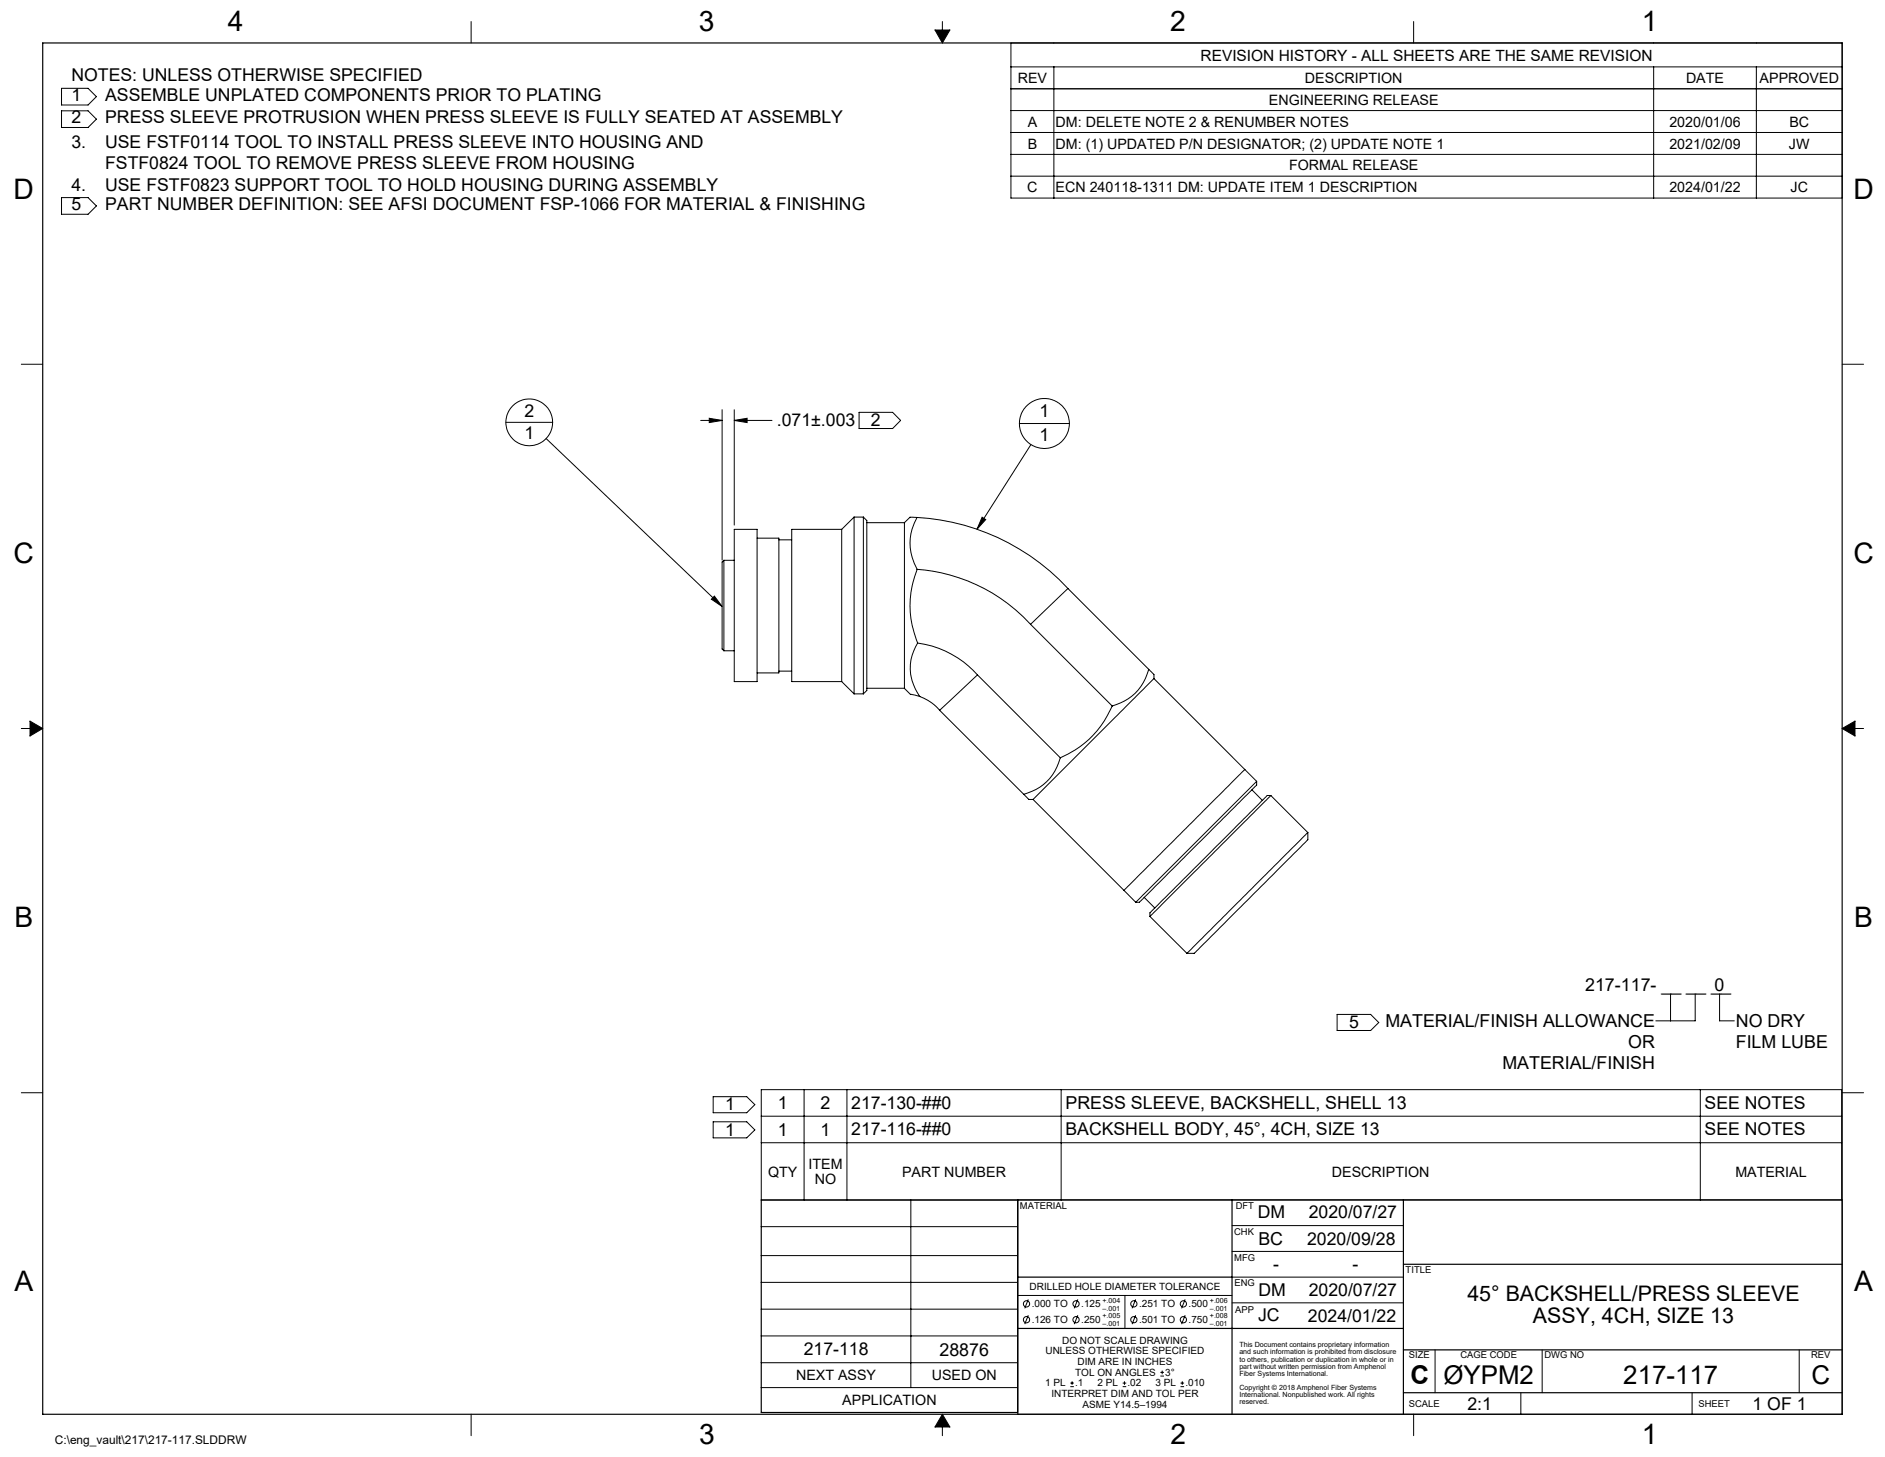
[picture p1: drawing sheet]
<svg xmlns="http://www.w3.org/2000/svg" width="559mm" height="432mm" viewBox="0 0 559 432" stroke-linecap="round" stroke-linejoin="round" font-family="sans-serif">
<g fill="none" stroke="#000" stroke-width=".3">
<path d="M139.7 6.4v6.3M277.2 8.9h4.4l-2.2 3.8zM279.4 6.4v2.5M299.7 12.7h246.4v46h-246.4zM299.7 19.8h246.4M312.4 19.8v38.9M419.1 6.4v6.3M490.2 19.8v38.9M520.7 19.8v38.9M18.2 26.2h7.9l2.5 2.4-2.5 2.5h-7.9zM18.2 32.8h7.9l2.5 2.5-2.5 2.5h-7.9zM299.7 26.3h246.4"/>
<path d="M299.7 32.8h246.4M299.7 39.3h246.4M18.2 58.6h7.9l2.5 2.4-2.5 2.5h-7.9zM299.7 45.8h246.4M299.7 52.2h246.4M6.3 107.9h6.4M546.1 107.9h6.3M150 125.2h13.8M161.9 130l52.2 49.7M207.7 124.6h6.4M210.3 124l3.8 .6-3.8 .6zM214.1 121.4v44.6"/>
<path d="M217.7 124.6l3.8-.6v1.2zM217.7 121.4v34.2M217.7 124.6h11.1M254.7 122.2h9.9l2.4 2.4-2.4 2.4h-9.9zM302.2 125.5h14.8M305.6 131.8l-16 25M217.7 156.9h6.7v45.1h-6.7zM224.4 159.5h6.5v39.9h-6.5M230.9 160h3.8M249.5 156.9v45.1M249.5 156.9h-14.8v45.1h14.8M253.2 153.2v52.4"/>
<path d="M253.2 153.2l-3.7 3.7M253.2 153.2h2.7M255.9 153.2v52.4M255.9 153.2l1.1 1.1v50.3l-1.1 1M257 154.9h11.1M268.1 154.9v49.1l1.8 1.8M271.9 153.4a15.1 15.1 0 0 0 0 15.3M271.9 153.4a65.9 65.9 0 0 1 44.7 21M271.9 153.4l-2.1-.1-1.7 1.6M291.1 153.3l1.1 .7-2.6 2.8zM211.8 176.7l2.3 3-3.2-2.1zM214.6 166.1v26.8"/>
<path d="M214.6 166.1l-.5 .4v25.8l.5 .6M214.6 166.1h3.1M271.9 168.7a28.4 28.4 0 0 0 .1 21.9M271.9 168.7a50.7 50.7 0 0 1 33.6 16.3M316.6 174.4l-11.1 10.6M316.6 174.4l23.9 24M214.6 192.9h3.1M230.9 198.9h3.8M272 190.6a29.1 29.1 0 0 1 17.8 9.4M272 190.6a13.8 13.8 0 0 0 .7 15.8M305.5 185l24.2 24.2M340.5 198.4a14.7 14.7 0 0 1-10.8 10.8"/>
<path d="M340.5 198.4l1.6 1.5M342.1 199.9v1.2M6.3 215.9h2.6M8.9 213.7l3.8 2.2-3.8 2.2zM249.5 202l3.7 3.6M253.2 205.6h2.7M257 204h11.1M269.9 205.8l2.8 .6M272.7 206.4l3.5 1.9 2.4 2.2M278.6 210.5l24.9 24.9M289.8 200l-11.2 10.5M289.8 200l24.5 24.6"/>
<path d="M329.7 209.2a28.6 28.6 0 0 1-15.4 15.4M342.1 201.1l-35.9 35.8M342.1 201.1l30.4 30.5M546.1 215.9l3.8-2.2v4.4zM549.9 215.9h2.5M303.5 235.4l1.5 1.5h1.2M306.2 236.9l27 27M314.3 224.6a14.7 14.7 0 0 1-10.8 10.8M369 228l-35.8 35.9M371.1 234.1l3.1 3.1M372.5 231.6l-35.8 35.8M372.5 231.6v1.1l-34.2 34.2-.5 .5h-1.1"/>
<path d="M376.7 235.8l-35.8 35.8M376.7 235.8h-1.1l-34.7 34.7v1.1M376.7 235.8l11 10.9M387.7 246.7l-35.8 35.8M387.7 246.7v2.2l-33.7 33.6h-2.1M333.2 263.9l3.5 3.5M339.2 266l3.1 3.1M340.9 271.6l11 10.9M495.2 294.6v7.9M502.5 294.6v7.9h-11.6M509.8 294.6v7.9h4.3M396.4 300.6h9.9l2.4 2.4-2.4 2.4h-9.9z"/>
<path d="M6.3 323.8h6.4M211.4 325h10l2.4 2.4-2.4 2.4h-10zM211.4 332.5h10l2.4 2.4-2.4 2.3h-10zM225.7 322.9h320.3v32.7h-320.3zM225.7 330.8h320.3M225.7 338.7h320.3M238.4 322.9v32.7M251.1 322.9v32.7M314.6 322.9v32.7M504 322.9v32.7M546.1 323.8h6.3M270 355.6v55.6"/>
<path d="M546.1 355.6v63.5h-244.4M225.7 363.5h76M225.7 372.1h76M365.2 363.2h50.8M365.2 370.9h50.8M365.2 378.5h50.8M225.7 380h76M225.7 388h76M225.7 395.9h76M301.7 383.9h63.5M304.8 385.1l-1 2.6M304.8 389.8l-1 2.6"/>
<path d="M319.5 385.1l-1 2.6M319.5 389.8l-1 2.6M333.5 383.9v9.8M336.7 385.1l-1.1 2.6M336.7 389.8l-1.1 2.6M351.3 385.1l-1 2.6M351.3 389.8l-1 2.6M365.2 386.1h50.8M139.7 419.1v6.4M225.7 403.9h76M225.7 411.2h76M279.4 419.1l2.2 3.8h-4.4z"/>
<path d="M317.3 411h1M317.3 409.9h1M317.8 409.4v1M332.8 411h1.1M332.8 409.9h1.1M333.3 409.4v1M344 407.8h1.1M344 406.7h1.1M344.5 406.2v1.1M350 411h1M350 409.9h1M350.5 409.4v1"/>
<path d="M419.1 419.1v6.4M425.4 400v12.7M450.9 412.7v6.4M457.2 400v12.7M501.6 412.7v6.4M533.4 400v12.7M279.4 422.9v2.6"/>
<circle cx="156.9" cy="125.2" r="6.9"/>
<circle cx="309.6" cy="125.5" r="7.4"/>
<circle cx="304.3" cy="391.1" r=".92"/>
<circle cx="304.3" cy="386.4" r=".92"/>
<circle cx="319" cy="391.1" r=".92"/>
<circle cx="319" cy="386.4" r=".92"/>
<circle cx="336.1" cy="391.1" r=".93"/>
<circle cx="336.1" cy="386.4" r=".92"/>
<circle cx="350.8" cy="391.1" r=".93"/>
<circle cx="350.8" cy="386.4" r=".92"/>
</g>
<path d="M12.7 12.7h533.4v406.4h-533.4zM225.7 355.6h76v63h-76zM365.2 355.6v63.5M416 355.6v63.5M546.1 355.6h-244.4v63.5M301.7 378.5h63.5M416 374.7h130.1M301.7 393.7h114.3M416 412.7h130.1M416 400h130.1" fill="none" stroke="#000" stroke-width=".35"/>
<path d="M8.9 213.7v4.4l3.8-2.2zM546.1 215.9l3.8 2.2v-4.4zM277.2 8.9l2.2 3.8 2.2-3.8zM279.4 419.1l-2.2 3.8h4.4z" fill-rule="evenodd" fill="#000"/>
<g fill="#000">
<path d="M291.1 153.3l1.1 .7-2.6 2.8zM211.8 176.7l2.3 3-3.2-2.1z"/>
<path d="M210.3 124l3.8 .6-3.8 .6zM217.7 124.6l3.8-.6v1.2z"/>
</g>
<g font-size="8.4">
<text x="67.5" y="9.3">4</text>
<text x="207.2" y="9.3">3</text>
<text x="346.9" y="9.3">2</text>
<text x="486.8" y="9.3">1</text>
<text x="4" y="58.9">D</text>
<text x="549.4" y="58.9">D</text>
<text x="4" y="166.9">C</text>
<text x="549.4" y="166.9">C</text>
<text x="4.3" y="274.6">B</text>
<text x="549.7" y="274.6">B</text>
<text x="4.3" y="382.6">A</text>
<text x="549.7" y="382.6">A</text>
<text x="207.3" y="428">3</text>
<text x="347" y="428">2</text>
<text x="486.8" y="428">1</text>
</g>
<g font-size="7.7">
<text x="418.1" y="410.2">C</text>
<text x="427.9" y="410.2">ØYPM2</text>
<text x="481.2" y="410.2">217-117</text>
<text x="537" y="410.2">C</text>
</g>
<g font-size="6.3">
<text x="435" y="385.7">45° BACKSHELL/PRESS SLEEVE</text>
<text x="454.4" y="392">ASSY, 4CH, SIZE 13</text>
</g>
<g font-size="5.3">
<text x="308.2" y="123.6">1</text>
<text x="308.2" y="130.8">1</text>
<text x="469.9" y="293.7">217-117- __ __ __</text>
<text x="508.3" y="293.7">0</text>
<text x="410.7" y="304.4">MATERIAL/FINISH ALLOWANCE</text>
<text x="514.6" y="304.4">NO DRY</text>
<text x="482.7" y="310.7">OR</text>
<text x="514.6" y="310.7">FILM LUBE</text>
<text x="445.4" y="317">MATERIAL/FINISH</text>
<text x="230.6" y="328.8">1</text>
<text x="243.3" y="328.8">2</text>
<text x="315.8" y="328.8">PRESS SLEEVE, BACKSHELL, SHELL 13</text>
<text x="230.6" y="336.7">1</text>
<text x="243.3" y="336.7">1</text>
<text x="373" y="369.1">BC</text>
<text x="278.5" y="401.8">28876</text>
</g>
<g font-size="5.2">
<text x="21.2" y="24.1">NOTES: UNLESS OTHERWISE SPECIFIED</text>
<text x="21.2" y="29.9">1</text>
<text x="31.2" y="29.9">ASSEMBLE UNPLATED COMPONENTS PRIOR TO PLATING</text>
<text x="21.2" y="36.6">2</text>
<text x="31.2" y="36.6">PRESS SLEEVE PROTRUSION WHEN PRESS SLEEVE IS FULLY SEATED AT ASSEMBLY</text>
<text x="21.2" y="43.8">3.</text>
<text x="31.2" y="43.8">USE FSTF0114 TOOL TO INSTALL PRESS SLEEVE INTO HOUSING AND</text>
<text x="31.2" y="50.1">FSTF0824 TOOL TO REMOVE PRESS SLEEVE FROM HOUSING</text>
<text x="21.2" y="56.5">4.</text>
<text x="31.2" y="56.5">USE FSTF0823 SUPPORT TOOL TO HOLD HOUSING DURING ASSEMBLY</text>
<text x="21.2" y="62.3">5</text>
<text x="31.2" y="62.3">PART NUMBER DEFINITION: SEE AFSI DOCUMENT FSP-1066 FOR MATERIAL &amp; FINISHING</text>
<text x="155.5" y="123.6">2</text>
<text x="155.5" y="130">1</text>
<text x="230.3" y="126.3">.071±.003</text>
<text x="258.2" y="126.3">2</text>
<text x="399.9" y="304.7">5</text>
<text x="215" y="329.1">1</text>
<text x="252.3" y="328.6">217-130-##0</text>
<text x="505.3" y="328.6">SEE NOTES</text>
<text x="215" y="336.5">1</text>
<text x="252.3" y="336.5">217-116-##0</text>
<text x="315.9" y="336.5">BACKSHELL BODY, 45°, 4CH, SIZE 13</text>
<text x="505.3" y="336.5">SEE NOTES</text>
<text x="372.9" y="360.9">DM</text>
<text x="388" y="360.9">2020/07/27</text>
<text x="387.5" y="368.9">2020/09/28</text>
<text x="377.4" y="376.3">-</text>
<text x="401" y="376.3">-</text>
<text x="373" y="384.1">DM</text>
<text x="388" y="384.1">2020/07/27</text>
<text x="373" y="391.5">JC</text>
<text x="387.7" y="391.7">2024/01/22</text>
<text x="238.3" y="401.6">217-118</text>
<text x="435" y="417.8">2:1</text>
<text x="519.5" y="417.8">1 OF 1</text>
</g>
<text font-size="4.6" x="355.9" y="18">REVISION HISTORY - ALL SHEETS ARE THE SAME REVISION</text>
<g font-size="4.2">
<text x="301.7" y="24.6">REV</text>
<text x="386.9" y="24.6">DESCRIPTION</text>
<text x="499.8" y="24.6">DATE</text>
<text x="521.6" y="24.6">APPROVED</text>
<text x="376.2" y="31.1">ENGINEERING RELEASE</text>
<text x="304.7" y="37.6">A</text>
<text x="312.9" y="37.6">DM: DELETE NOTE 2 &amp; RENUMBER NOTES</text>
<text x="494.9" y="37.6">2020/01/06</text>
<text x="530.5" y="37.6">BC</text>
<text x="304.7" y="44">B</text>
<text x="312.9" y="44">DM: (1) UPDATED P/N DESIGNATOR; (2) UPDATE NOTE 1</text>
<text x="494.9" y="44">2021/02/09</text>
<text x="530.3" y="44">JW</text>
<text x="382.1" y="50.5">FORMAL RELEASE</text>
<text x="304.5" y="57">C</text>
<text x="312.9" y="57">ECN 240118-1311 DM: UPDATE ITEM 1 DESCRIPTION</text>
<text x="494.9" y="57">2024/01/22</text>
<text x="530.8" y="57">JC</text>
<text x="239.7" y="346.6">ITEM</text>
<text x="227.7" y="348.7">QTY</text>
<text x="241.6" y="350.8">NO</text>
<text x="267.4" y="348.7">PART NUMBER</text>
<text x="394.9" y="348.7">DESCRIPTION</text>
<text x="514.4" y="348.8">MATERIAL</text>
<text x="236" y="409.1">NEXT ASSY</text>
<text x="276.2" y="409.1">USED ON</text>
<text x="249.7" y="416.5">APPLICATION</text>
</g>
<text font-size="3.5" x="16.3" y="428">C:\eng_vault\217\217-117.SLDDRW</text>
<g font-size="3">
<text x="305.2" y="382.3">DRILLED HOLE DIAMETER TOLERANCE</text>
<text x="305.9" y="387.4">.000 TO</text>
<text x="320.5" y="387.4">.125</text>
<text x="337.7" y="387.4">.251 TO</text>
<text x="352.4" y="387.4">.500</text>
<text x="305.9" y="392.1">.126 TO</text>
<text x="320.5" y="392.1">.250</text>
<text x="337.7" y="392.1">.501 TO</text>
<text x="352.4" y="392.1">.750</text>
<text x="309.9" y="401.4">UNLESS OTHERWISE SPECIFIED</text>
<text x="314.9" y="398.2">DO NOT SCALE DRAWING</text>
<text x="318.7" y="407.7">TOL ON ANGLES</text>
<text x="319.4" y="404.5">DIM ARE IN INCHES</text>
<text x="345.4" y="407.7">3°</text>
<text x="309.8" y="410.9">1 PL</text>
<text x="318.7" y="410.9">.1</text>
<text x="325.3" y="410.9">2 PL</text>
<text x="334.2" y="410.9">.02</text>
<text x="342.5" y="410.9">3 PL</text>
<text x="351.4" y="410.9">.010</text>
<text x="311.7" y="414">INTERPRET DIM AND TOL PER</text>
<text x="320.9" y="417.2">ASME Y14.5–1994</text>
</g>
<g font-size="2.8">
<text x="302.4" y="358.2">MATERIAL</text>
<text x="366.3" y="358.3">DFT</text>
<text x="365.9" y="365.9">CHK</text>
<text x="365.9" y="373.6">MFG</text>
<text x="416.7" y="377.3">TITLE</text>
<text x="366" y="381.2">ENG</text>
<text x="366.2" y="389">APP</text>
<text x="417.7" y="402.6">SIZE</text>
<text x="433" y="402.6">CAGE CODE</text>
<text x="457.8" y="402.6">DWG NO</text>
<text x="536.9" y="402.6">REV</text>
<text x="417.7" y="416.9">SCALE</text>
<text x="503.5" y="416.9">SHEET</text>
</g>
<g font-size="2.1">
<text x="326.8" y="386.1">+.004</text>
<text x="326.8" y="388.4">–.001</text>
<text x="358.7" y="386.1">+.006</text>
<text x="358.7" y="388.4">–.001</text>
<text x="326.8" y="390.7">+.005</text>
<text x="326.8" y="393">–.001</text>
<text x="358.7" y="390.7">+.008</text>
<text x="358.7" y="393">–.001</text>
<text x="367.4" y="399.3">This Document contains proprietary information</text>
<text x="367.4" y="401.4">and such information is prohibited from disclosure</text>
<text x="367.4" y="403.5">to others, publication or duplication in whole or in</text>
<text x="367.4" y="405.6">part without written permission from Amphenol</text>
<text x="367.4" y="407.7">Fiber Systems International.</text>
<text x="367.4" y="412">Copyright © 2018 Amphenol Fiber Systems</text>
<text x="367.4" y="414.1">International. Nonpublished work. All rights</text>
<text x="367.4" y="416.2">reserved.</text>
</g>
</svg>
